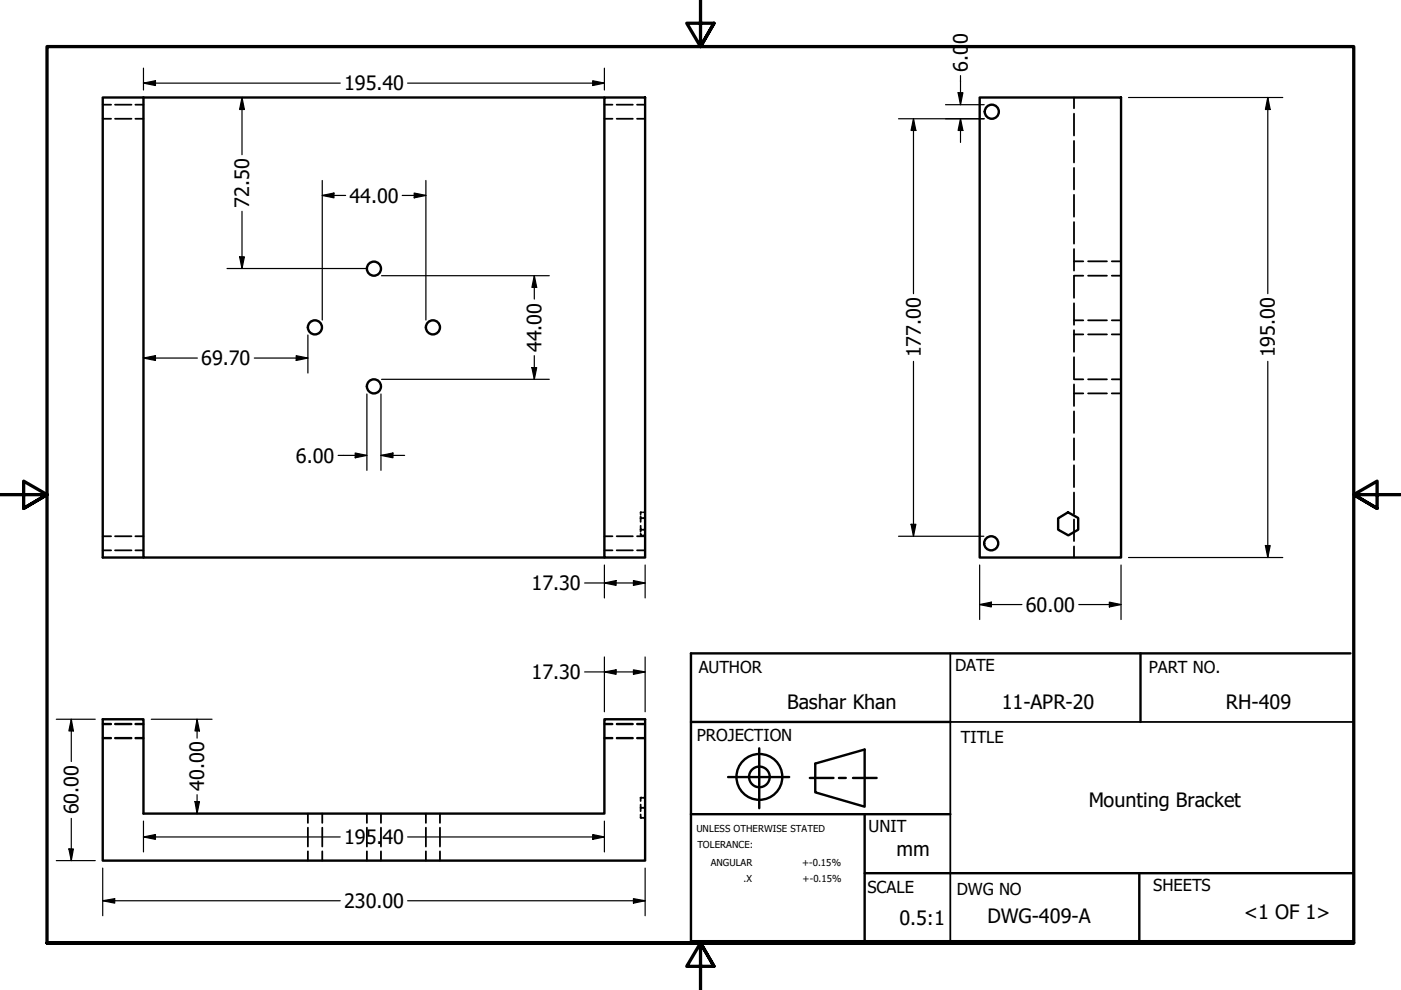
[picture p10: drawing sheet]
<svg xmlns="http://www.w3.org/2000/svg" width="297mm" height="210mm" viewBox="0 0 297 210" stroke-linecap="round" stroke-linejoin="round" font-family="sans-serif">
<!-- layer: Hidden (ANSI) -->
<g fill="none" stroke="#000" stroke-width=".38">
<path d="M21.8 25.2h1.8M21.8 22.2h1.8M24.4 25.2h3.5M24.4 22.2h3.5M28.7 25.2h1.7M28.7 22.2h1.7M128.1 25.2h1.8M128.1 22.2h1.8M130.7 25.2h3.5M130.7 22.2h3.5M135.1 25.2h1.7M135.1 22.2h1.7"/>
<path d="M227.7 20.7v2.3M227.7 24.1v4.6M227.7 29.9v4.6M227.7 35.6v4.6M227.7 41.3v4.6M227.7 47.1v4.6M227.7 52.8v4.6M227.7 58.5v4.7M227.7 55.4h2M227.7 58.5h2M230.7 55.4h4M230.7 58.5h4"/>
<path d="M235.7 55.4h2M235.7 58.5h2M227.7 64.3v4.6M227.7 70v4.6M227.7 75.7v4.6M227.7 67.9h2M227.7 70.9h2M230.7 67.9h4M230.7 70.9h4M235.7 67.9h2M235.7 70.9h2M227.7 81.5v4.6"/>
<path d="M227.7 87.2v4.6M227.7 92.9v4.6M227.7 98.7v4.6M227.7 80.4h2M227.7 83.4h2M230.7 80.4h4M230.7 83.4h4M235.7 80.4h2M235.7 83.4h2M21.8 116.7h1.8M21.8 113.7h1.8M24.4 116.7h3.5"/>
<path d="M24.4 113.7h3.5M28.7 116.7h1.7M28.7 113.7h1.7M128.1 116.7h1.8M128.1 113.7h1.8M130.7 116.7h3.5M130.7 113.7h3.5M135.1 116.7h1.7M135.1 113.7h1.7M135.8 111.5v.8h.3h-.3v.4M135.8 113.1v.4h.3M135.8 109.4v1.3"/>
<path d="M135.8 109.9h.3M135.8 109.8h.3M136.1 108.6h-.3v.5M136.5 112.3h.3M136.5 109.9h.3M136.5 113.5h.3M136.5 109.8h.3M136.5 108.6h.3M227.7 104.4v4.6M227.7 110.1v4.6M227.7 115.9v2.3M21.8 156.4h1.8"/>
<path d="M21.8 153.5h1.8M21.8 156.6h1.8M21.8 153.6h1.8M24.4 156.4h3.5M24.4 153.5h3.5M24.4 156.6h3.5M24.4 153.6h3.5M28.7 156.4h1.7M28.7 153.5h1.7M28.7 156.6h1.7M28.7 153.6h1.7M128.1 156.4h1.8"/>
<path d="M128.1 153.5h1.8M128.1 156.6h1.8M128.1 153.6h1.8M130.7 156.4h3.5M130.7 153.5h3.5M130.7 156.6h3.5M130.7 153.6h3.5M135.1 156.4h1.7M135.1 153.5h1.7M135.1 156.6h1.7M135.1 153.6h1.7M65.3 172.5v2"/>
<path d="M65.3 175.5v4M68.3 172.5v2M68.3 175.5v4M77.8 172.5v2M77.8 175.5v4M80.8 172.5v2M80.8 175.5v4M90.3 172.5v2M90.3 175.5v4M93.3 172.5v2M93.3 175.5v4M135.8 169.1h.3z"/>
<path d="M135.8 170.6v.7h.3M135.8 172.7v.7h.3h-.3M135.8 169.1v.7M135.8 171.3v.7M135.8 171.2h.3M136.5 169.1h.3M136.5 171.3h.3M136.5 173.4h.3M136.5 171.2h.3M65.3 180.5v2M68.3 180.5v2M77.8 180.5v2"/>
<path d="M80.8 180.5v2M90.3 180.5v2M93.3 180.5v2"/>
</g>
<!-- layer: Visible (ANSI) -->
<g fill="none" stroke="#000" stroke-width=".51">
<path d="M30.4 20.7v97.5h97.7M30.4 20.7h-8.6v97.5h8.6M30.4 20.7h97.7M128.1 20.7h8.7v97.5h-8.7zM207.7 20.7h30v97.5h-30zM224.3 109.9l2.1-1.3 2.2 1.2v2.5l-2.1 1.2-2.2-1.2zM21.8 152.5h8.6v20h97.7v-20h8.7v30h-115z"/>
<circle cx="210.3" cy="23.7" r="1.49"/>
<circle cx="79.3" cy="57" r="1.49"/>
<circle cx="66.8" cy="69.4" r="1.49"/>
<circle cx="91.8" cy="69.4" r="1.49"/>
<circle cx="79.3" cy="81.9" r="1.49"/>
<circle cx="210.2" cy="115.2" r="1.49"/>
</g>
<!-- layer: Border (ANSI) -->
<path d="M148.5 -.1v10l-2.9-5h5.8l-2.9 5 2.9-5M0 104.9h10l-5-2.9v5.8l5-2.9-5 2.9M297 104.9h-10l5-2.9v5.8l-5-2.9 5 2.9M10 199.9v-190h277v190h-277h277M151.4 204.9l-2.9-5 2.9 5h-5.8l2.9-5v10" fill="none" stroke="#000" stroke-width=".7"/>
<!-- layer: Title (ANSI) -->
<g fill="none" stroke="#000" stroke-width=".51">
<path d="M241.8 138.5v14.6M286.3 138.5h-139.8v61.1h140.5M146.5 153.1h55M161 158.7v12.7M146.5 172.6h55M154.4 164.8h12.9M171.7 164.9h5M172.8 161.9l10.5-3v12.1l-10.5-3zM177.9 164.9h1.4M180.8 164.9h5.1M183.3 172.6v27.3M183.3 185.1h103.5"/>
<path d="M241.6 185.1v14.8"/>
<circle cx="161" cy="164.7" r="4.9"/>
<circle cx="161" cy="164.7" r="2.19"/>
</g>
<path d="M201.5 138.5v61.1M201.5 153.1h85.3M139.3 199.9h147.5" fill="none" stroke="#000" stroke-width=".38"/>
<!-- layer: Dimension (ANSI) -->
<g fill="none" stroke="#000" stroke-width=".25">
<path d="M30.4 17.6l2.6-.5v1zM30.4 14.4v4.7M30.4 17.6h41.7M86.4 17.6h41.7M125.7 17.1l2.4 .5-2.4 .5zM128.1 14.4v4.7M203.1 19.7h1.1l-.6 2.5zM203.6 16v6.2M51.3 20.7l.5 2.5h-1zM51.3 20.7v12.1M68.3 38.3v29.6M90.3 38.3v29.6"/>
<path d="M190.5 25.2h18.2M193.7 25.2l.5 2.5h-1zM193.7 25.2v37.1M200.5 22.2h8.2M203.6 25.2l.6 2.5h-1.1zM203.6 25.2v5M239.3 20.7h32.7M268.8 20.7l.5 2.5h-1zM268.8 20.7v41.6M48.1 56.9h29.6M50.8 54.5h1l-.5 2.4zM51.3 44.8v12.1"/>
<path d="M68.3 41.4l2.5-.5v1zM68.3 41.4h5M80.9 58.5h35.6M85.3 41.4h5M87.8 40.9l2.5 .5-2.5 .5zM113.3 58.5l.5 2.4h-1zM113.3 58.5v4.9M30.4 75.9l2.6-.5v1zM30.4 75.9h11.4M53.9 75.9h11.4M62.8 75.4l2.5 .5-2.5 .5zM65.3 71v8.1"/>
<path d="M112.8 77.9h1l-.5 2.5zM113.3 75.4v5M193.7 76.6v37.1M268.8 76.6v41.6M71.7 96.6h6.1M75.3 96l2.5 .6-2.5 .5zM77.8 83.5v16.2M80.8 96.6l2.5-.6v1.1zM80.8 96.6h5M80.8 83.5v16.2M80.9 80.4h35.6M128.1 119.8v7"/>
<path d="M136.8 119.8v7M190.5 113.7h18.1M193.2 111.2h1l-.5 2.5zM207.7 119.8v11.6M237.7 119.8v11.6M239.3 118.2h32.7M268.3 115.7h1l-.5 2.5zM124 123.6h12.8M128.1 123.6l2.5-.5v1zM128.1 139.3v11.6M134.3 123.1l2.5 .5-2.5 .5zM136.8 139.3v11.6"/>
<path d="M207.7 128.2l2.5-.5v1zM207.7 128.2h9M228.7 128.2h9M235.2 127.7l2.5 .5-2.5 .5zM11.9 152.5h8.3M15.1 152.5l.5 2.5h-1zM15.1 152.5v9M32.1 152.5h12.9M41.8 152.5l.5 2.5h-1zM41.8 152.5v4M124 142.5h12.8M128.1 142.5l2.5-.5v1z"/>
<path d="M134.3 142l2.5 .5-2.5 .5zM14.6 180h1l-.5 2.5zM15.1 173.5v9M30.4 177.5l2.6-.6v1.1zM30.4 177.5h41.7M30.4 174.1v6.5M41.3 170h1l-.5 2.5zM41.8 168.5v4M86.4 177.5h41.7M125.7 176.9l2.4 .6-2.4 .5zM128.1 174.1v6.5M11.9 182.5h8.3"/>
<path d="M21.8 191l2.5-.5v1zM21.8 191h50.3M21.8 184.1v10.1M86.4 191h50.4M134.3 190.5l2.5 .5-2.5 .5zM136.8 184.1v10.1"/>
</g>
<g fill="#000">
<path d="M30.4 17.6l2.6-.5v1z" fill-rule="evenodd"/>
<path d="M125.7 17.1l2.4 .5-2.4 .5z" fill-rule="evenodd"/>
<path d="M203.1 19.7h1.1l-.6 2.5z" fill-rule="evenodd"/>
<path d="M51.3 20.7l.5 2.5h-1z" fill-rule="evenodd"/>
<path d="M193.7 25.2l.5 2.5h-1z" fill-rule="evenodd"/>
<path d="M203.6 25.2l.6 2.5h-1.1z" fill-rule="evenodd"/>
<path d="M268.8 20.7l.5 2.5h-1z" fill-rule="evenodd"/>
<path d="M50.8 54.5h1l-.5 2.4z" fill-rule="evenodd"/>
<path d="M68.3 41.4l2.5-.5v1z" fill-rule="evenodd"/>
<path d="M87.8 40.9l2.5 .5-2.5 .5z" fill-rule="evenodd"/>
<path d="M30.4 75.9l2.6-.5v1z" fill-rule="evenodd"/>
<path d="M62.8 75.4l2.5 .5-2.5 .5z" fill-rule="evenodd"/>
<path d="M112.8 77.9h1l-.5 2.5z" fill-rule="evenodd"/>
<path d="M113.3 58.5l.5 2.4h-1z" fill-rule="evenodd"/>
<path d="M75.3 96l2.5 .6-2.5 .5z" fill-rule="evenodd"/>
<path d="M80.8 96.6l2.5-.6v1.1z" fill-rule="evenodd"/>
<path d="M193.2 111.2h1l-.5 2.5z" fill-rule="evenodd"/>
<path d="M268.3 115.7h1l-.5 2.5z" fill-rule="evenodd"/>
<path d="M128.1 123.6l2.5-.5v1z" fill-rule="evenodd"/>
<path d="M134.3 123.1l2.5 .5-2.5 .5z" fill-rule="evenodd"/>
<path d="M207.7 128.2l2.5-.5v1z" fill-rule="evenodd"/>
<path d="M235.2 127.7l2.5 .5-2.5 .5z" fill-rule="evenodd"/>
<path d="M15.1 152.5l.5 2.5h-1z" fill-rule="evenodd"/>
<path d="M41.8 152.5l.5 2.5h-1z" fill-rule="evenodd"/>
<path d="M128.1 142.5l2.5-.5v1z" fill-rule="evenodd"/>
<path d="M134.3 142l2.5 .5-2.5 .5z" fill-rule="evenodd"/>
<path d="M14.6 180h1l-.5 2.5z" fill-rule="evenodd"/>
<path d="M30.4 177.5l2.6-.6v1.1z" fill-rule="evenodd"/>
<path d="M41.3 170h1l-.5 2.5z" fill-rule="evenodd"/>
<path d="M125.7 176.9l2.4 .6-2.4 .5z" fill-rule="evenodd"/>
<path d="M21.8 191l2.5-.5v1z" fill-rule="evenodd"/>
<path d="M134.3 190.5l2.5 .5-2.5 .5z" fill-rule="evenodd"/>
</g>
<g font-size="4.2">
<text x="205.2" y="9.4" transform="rotate(-90 205.2 9.4)">0</text>
<text x="205.2" y="15.3" transform="rotate(-90 205.2 15.3)">6.0</text>
<text x="73" y="19.1">195.40</text>
<text x="52.8" y="44" transform="rotate(-90 52.8 44)">72.50</text>
<text x="74.1" y="43">44.00</text>
<text x="42.7" y="77.4">69.70</text>
<text x="114.8" y="74.6" transform="rotate(-90 114.8 74.6)">44.00</text>
<text x="195.2" y="75.8" transform="rotate(-90 195.2 75.8)">177.00</text>
<text x="270.3" y="75.8" transform="rotate(-90 270.3 75.8)">195.00</text>
<text x="62.7" y="98.1">6.00</text>
<text x="112.7" y="125.1">17.30</text>
<text x="217.5" y="129.7">60.00</text>
<text x="112.7" y="144">17.30</text>
<text x="166.9" y="150.3">Bashar Khan</text>
<text x="212.4" y="150.3">11-APR-20</text>
<text x="259.9" y="150.4">RH-409</text>
<text x="43.3" y="167.7" transform="rotate(-90 43.3 167.7)">40.00</text>
<text x="16.6" y="172.7" transform="rotate(-90 16.6 172.7)">60.00</text>
<text x="230.8" y="171.2">Mounting Bracket</text>
<text x="73" y="179">195.</text>
<text x="81.1" y="179">40</text>
<text x="190.1" y="181.5">mm</text>
<text x="73" y="192.5">230.00</text>
<text x="190.7" y="196.2">0.5:1</text>
<text x="209.4" y="195.7">DWG-409-A</text>
<text x="263.7" y="194.9">&lt;1 OF 1&gt;</text>
</g>
<g font-size="3.5">
<text x="148.1" y="142.8">AUTHOR</text>
<text x="202.5" y="142.2">DATE</text>
<text x="243.6" y="142.8">PART NO.</text>
<text x="147.8" y="157.2">PROJECTION</text>
<text x="203.7" y="157.5">TITLE</text>
<text x="184.1" y="176.4">UNIT</text>
<text x="184" y="189.3">SCALE</text>
<text x="202.9" y="189.7">DWG NO</text>
<text x="244.5" y="188.9">SHEETS</text>
</g>
<g font-size="2">
<text x="147.6" y="176.4">UNLESS OTHERWISE STATED</text>
<text x="147.9" y="179.9">TOLERANCE:</text>
<text x="150.7" y="183.6">ANGULAR</text>
<text x="170.1" y="183.7">+-0.15%</text>
<text x="157.6" y="187">.X</text>
<text x="170.2" y="187">+-0.15%</text>
</g>
</svg>
